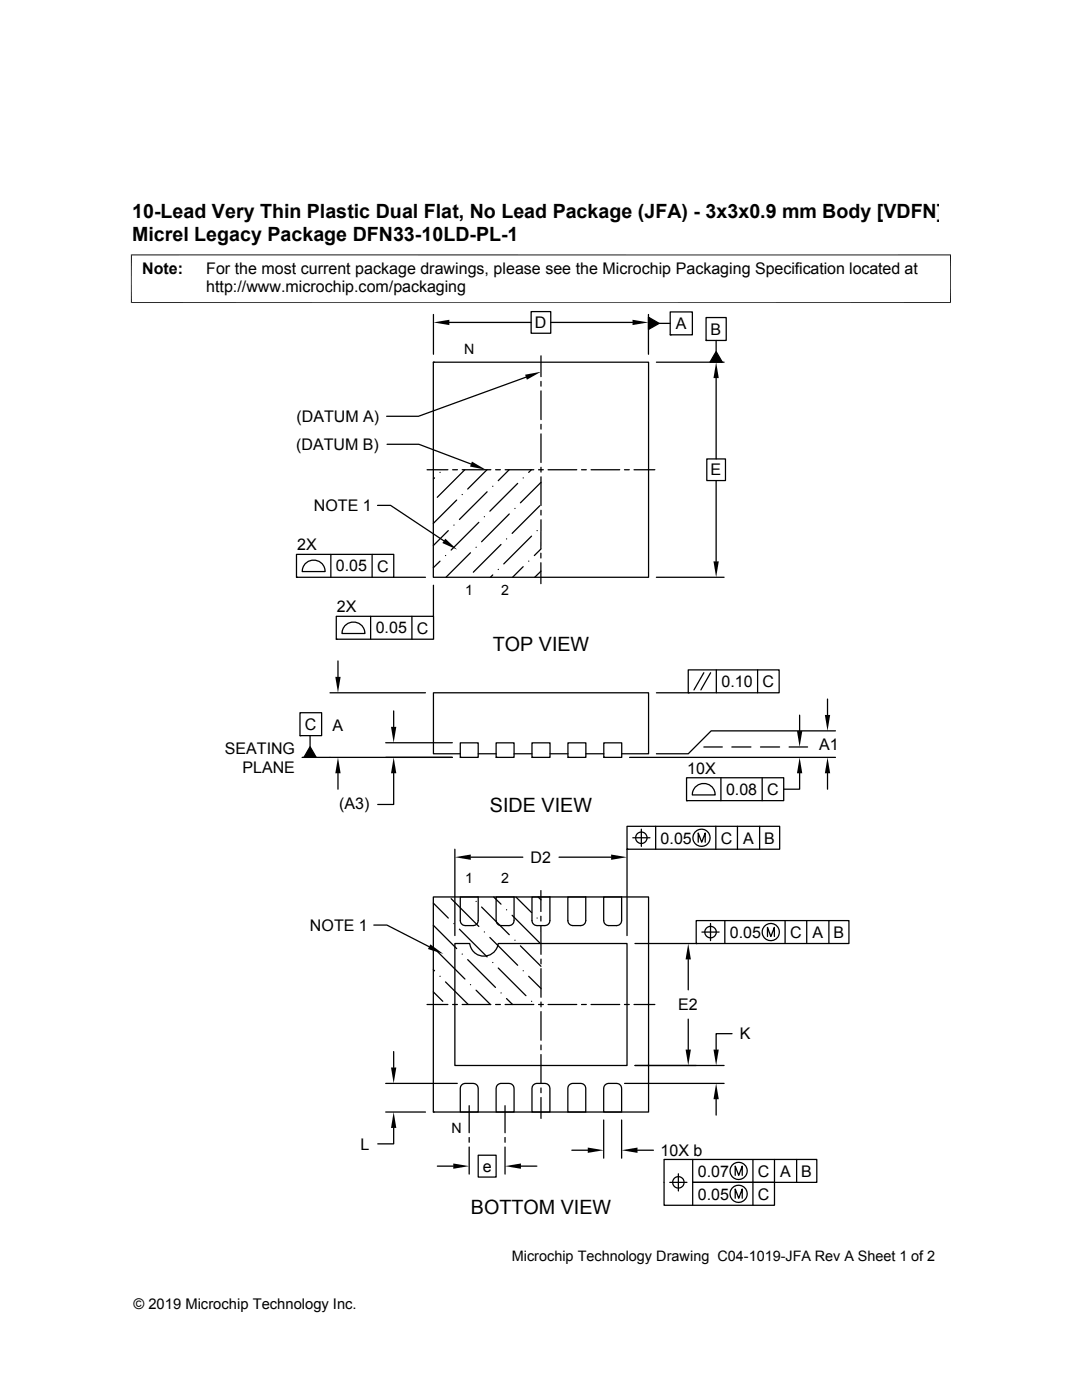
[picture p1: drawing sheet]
<svg xmlns="http://www.w3.org/2000/svg" width="216mm" height="279mm" viewBox="0 0 216 279" stroke-linecap="round" stroke-linejoin="round" font-family="sans-serif">
<g fill="none" stroke="#000" stroke-width=".25">
<path d="M86.5 72.3h42.9v42.9h-42.9zM86.5 72.3h.1M86.5 62.8v7.9M89.7 64.3h16.3M105 75.3l-21.5 7.8h-6.3M106 62.2h3.9v4.3h-3.9zM107.9 71v4.2M107.9 76.1v1M107.9 78v5.7M109.9 64.3h16.3M129.4 62.8v7.9M129.4 63.3l2.1 1.2-2.1 1.2z"/>
<path d="M131 72.3h13.5M131.5 64.5h2.2M133.7 62.3h4.5v4.5h-4.5zM133.7 66.8h.1M140.9 63.4h4v4.5h-4zM140.9 67.9h.1M142.9 70.2l1.2 2.1h-2.4zM142.9 67.9v2.3M142.9 75.5v16.1M77.2 88.7h6.4l10.4 3.9M85.2 93.7h4.2M86.7 95.4l-.2 .2"/>
<path d="M87.8 94.3h.1M90.3 93.7h1M91.1 99.8l-4.6 4.7M92.2 93.7h5.7M92.2 98.7h.1M92.8 93.7l-5.6 5.6M97.2 93.7l-3.9 3.9M97.2 98.1l-5.5 5.6M98.3 97h.1M98.9 93.7h.9M100.8 93.7h5.7M101.6 93.7l-2.2 2.2"/>
<path d="M103.3 96.5l-5.6 5.5M104.4 95.4h.1M106 93.7l-.5 .6M107.5 93.7h.9M107.9 84.7v.9M107.9 86.6v5.7M107.9 93.3v.9M107.9 95.2v5.7M107.9 96.3l-4.1 4.1M109.4 93.7h5.7M116 93.7h1M117.9 93.7h5.8"/>
<path d="M124.6 93.7h1M126.5 93.7h4.2M141 91.6h3.8v4.3h-3.8zM142.9 95.9v16.1M59.2 110.6h19.4v4.6h-19.4zM59.2 115.2h.1M61.1 112.4a2.3 2.3 0 0 1 2.4-.4 2.3 2.3 0 0 1 1.4 2.1h-4.6l.3-1.2zM66 110.6v4.6M74.3 110.6v4.6M75.3 100.9h2.6l10.7 7M78.5 115.2h6.4M86.5 116.8v6.2"/>
<path d="M87.8 112l-1.3 1.3M88.9 110.9h.1M89.5 105.9l-3 3M90.6 104.8h.1M93.9 110.3l-4.9 4.9M95 109.2h.1M95.5 104.2l-5.5 5.6M96.6 103.1h.1M98.3 114.7l-.4 .5M99.4 113.6h.1M100 108.7l-5.6 5.5M101.1 107.5h.1"/>
<path d="M101.6 102.6l-5.5 5.5M102.7 101.5h.1M104.4 113.1l-2.1 2.1M105.5 112h.1M106.1 107l-5.6 5.5M107.2 105.9h.1M107.7 100.9l-5.5 5.5M107.9 110.4v1M107.9 112.3v4.2M107.9 101.8v1M107.9 103.7v5.8M107.9 114l-1.2 1.2"/>
<path d="M107.9 109.6l-1.3 1.3M131 115.2h13.5M65.8 138.3h19.1M67.1 123h19.4v4.6h-19.4zM67.1 127.6h.1M67.4 131.9v3.2M69 124.7a2.3 2.3 0 0 1 2.5-.4 2.3 2.3 0 0 1 1.3 2.1h-4.6l.4-1.1zM74 123v4.6M82.2 123v4.6M131 138.3h6.3M137.3 133.7h18.2v4.6h-18.2zM137.3 138.3h.1"/>
<path d="M140.4 134.3l-1.9 3.4M141.8 134.3l-2 3.4M142.9 133.7v4.6M151.2 133.7v4.6M165.1 139.5v3.2M59.9 142.2h4.3v4.6h-4.3zM59.9 146.8h.1M61.9 149l1.2 2.2h-2.5zM61.9 146.8v2.2M67.4 154.3v3.2M77 148.2h13.3M78.5 154.3v6.2h-3.1"/>
<path d="M78.5 141.9v3.2M90.3 151.2h-30M91.8 148.3h3.6v2.9h-3.6zM91.8 151.2h.1M91.8 150.4h-5.3v-12.1h42.9v12.1h-5.3M95.4 150.4h3.6M99 148.3h3.6v2.9h-3.6zM99 151.2h.1M102.6 150.4h3.6M106.2 148.3h3.5v2.9h-3.5zM106.2 151.2h.1M109.7 150.4h3.6"/>
<path d="M113.3 148.3h3.6v2.9h-3.6zM113.3 151.2h.1M116.9 150.4h3.6M120.5 148.3h3.6v2.9h-3.6zM120.5 151.2h.1M125.6 151.2h41.1M137 155.2h19.4v4.6h-19.4zM137 159.8h.1M138.9 156.9a2.29 2.29 0 0 1 2.5-.4 2.29 2.29 0 0 1 1.3 2.1h-4.6l.4-1.1zM140.4 149.1h3.7M143.8 155.2v4.6M146 149.1h3.8"/>
<path d="M151.7 149.1h3.9M152.1 155.2v4.6M157.5 149.1h3.6M159.6 154.3v3.2h-3.2M159.6 142.7v3.2M165.1 154.3v3.2M166.7 145.9h-24.8l-4.6 4.5h-6.3M86.5 179h42.9v42.9h-42.9zM90 179.3l5.5 5.6M90.8 169.5v17.2M91.8 179h3.6v4.7l-.1 .5-.4 .4-2.1 .1-.4-.1-.4-.4-.2-.5zM93.9 171.1h10.4"/>
<path d="M95 179.9h.1M98.5 179l1.5 1.4M99 179h3.6v4.7l-.2 .5-.3 .4-2.1 .1-.5-.1-.4-.4-.1-.5zM102.9 179l3.2 3.1M106.2 179h3.5v4.7l-.1 .5-.4 .4-2.1 .1-.4-.1-.4-.4-.1-.5zM107.4 179l.6 .6M107.9 177.7v4.2M111.5 171.1h10.4M113.3 179h3.6v4.7l-.1 .5-.4 .4-2.1 .1-.5-.1-.4-.4-.1-.5zM120.5 179h3.5v4.7l-.1 .5-.4 .4-2 .1-.5-.1-.4-.4-.1-.5zM125.1 164.9h30.5v4.6h-30.5zM125.1 169.5h.1"/>
<path d="M125.1 169.5v17.2M126.3 167.2h3.4M128 165.5v3.4M130.8 164.9v4.6M139.3 168.1v-1.9l.7 1.9 .7-1.9v1.9M142.8 164.9v4.6M147.2 164.9v4.6M151.6 164.9v4.6M74.6 184.6h2.6l8.4 4.3M86.5 198l1.8 1.8M86.5 193.5l.2 .2M86.5 184.7l4.6 4.6"/>
<path d="M86.5 180.2l3 3M87.2 189.9l5.6 5.5M87.8 194.8h.1M88.9 196l4.5 4.5M90.6 184.3h.1M90.8 188.3h2.9a2.86 2.86 0 0 0 2.9 2.5 2.86 2.86 0 0 0 2.8-2.5h25.7v24.3h-34.3zM91.7 185.4l5.5 5.6M92.2 190.4h.1M93.3 191.5l5.6 5.6M93.9 196.5h.1M95 197.6l2.9 2.9M96.1 181l5.5 5.5"/>
<path d="M96.6 186h.1M97.7 187.1l5.6 5.5M98.3 192.1h.1M99.4 193.2l5.5 5.5M100 198.2h.1M101.1 199.3l1.2 1.2M101.1 181.6h.1M102.2 182.7l5.5 5.5M102.7 187.6h.1M103.8 188.8l4.2 4M104.4 193.7h.1M105.5 194.8l2.4 2.5"/>
<path d="M106.1 199.8h.1M107.2 183.2h.1M107.9 184.8v5.7M107.9 182.9v.9M107.9 191.4v1M107.9 193.3v5.7M107.9 200v.9M126.7 188.3h12.2M137.3 191.5v6M138.9 183.7h30.5v4.6h-30.5zM138.9 188.3h.1M140.1 186h3.4"/>
<path d="M141.8 184.3v3.4M144.6 183.7v4.6M153.1 186.9v-1.8l.7 1.8 .7-1.8v1.8M156.7 183.7v4.6M161 183.7v4.6M165.4 183.7v4.6M77 216.2h14.2M78.5 209.9v3.1M85.2 200.5h4.2M90.3 200.5h1M92.2 200.5h5.7M92.2 216.4l.6-.2h1.6l.5 .1 .4 .4 .1 .5v4.7h-3.6v-4.7z"/>
<path d="M98.9 200.5h.9M99.4 216.4l.6-.2h1.6l.5 .1 .3 .4 .2 .5v4.7h-3.6v-4.7zM100.8 200.5h5.7M106.5 216.4l.6-.2h1.6l.5 .1 .4 .4 .1 .5v4.7h-3.5v-4.7zM107.5 200.5h.9M107.9 201.9v5.7M107.9 208.6v.9M107.9 210.5v5.7M107.9 217.1v1M107.9 219v4.2M109.4 200.5h5.7M113.7 216.4l.6-.2h1.6l.5 .1 .4 .4 .1 .5v4.7h-3.6v-4.7z"/>
<path d="M116 200.5h1M117.9 200.5h5.8M120.9 216.4l.6-.2h1.5l.5 .1 .4 .4 .1 .5v4.7h-3.5v-4.7zM124.6 200.5h1M124.6 216.2h19.9M126.5 200.5h4.2M126.7 212.6h17.8M137.3 203.4v6.1M142.9 219.4v3.1M146.1 206.3h-3.2v3.2M77 221.9h7.9M78.5 225.1v3.2h-3.1"/>
<path d="M86.5 221.9h.1M87.3 232.7h3.1M93.6 220.7v5.4M93.6 227v1M93.6 228.9v5.4M95.4 230.5h3.6v4.4h-3.6zM100.8 220.7v5.4M100.8 227v1M100.8 228.9v5.4M103.9 232.7h3.2M114.1 229.6h3.2M120.5 223.5v7.6"/>
<path d="M124 223.5v7.6M127.2 229.6h3.2M133.6 236h3.5M135.4 234.3v3.4M138.2 231.4v4.6h16.3v4.5h-22v-9.1h30.5v4.6h-24.8v4.5M146.7 234.6v-1.9l.7 1.9 .7-1.9v1.9M146.7 239.1v-1.8l.7 1.8 .7-1.8v1.8M150.2 231.4v9.1M154.5 231.4v4.6M159 231.4v4.6"/>
<circle cx="128" cy="167.2" r="1.14"/>
<circle cx="140" cy="167.2" r="1.71"/>
<circle cx="141.8" cy="186" r="1.14"/>
<circle cx="153.8" cy="186" r="1.71"/>
<circle cx="135.4" cy="236" r="1.14"/>
<circle cx="147.4" cy="233.7" r="1.72"/>
<circle cx="147.4" cy="238.3" r="1.72"/>
</g>
<g fill="#000">
<path d="M86.5 64.3l3.2-.5v1.1zM104.8 74.8l3.1-.6-2.8 1.6zM126.2 63.8l3.2 .5-3.2 .6zM129.4 63.3l2.1 1.2-2.1 1.2zM142.9 72.3l.5 3.2h-1zM142.9 70.2l1.2 2.1h-2.4zM94.2 92.1l2.7 1.6-3.1-.6zM88.9 107.5l2.3 2.2-2.9-1.3zM142.4 112h1l-.5 3.2zM66.9 135.1h1.1l-.6 3.2zM61.9 149l1.2 2.2h-2.5zM67.4 151.2l.6 3.1h-1.1z"/>
<path d="M78 145.1h1.1l-.6 3.1zM78.5 151.2l.6 3.1h-1.1zM159 145.9h1.1l-.5 3.2zM159.6 151.2l.5 3.1h-1.1zM165.1 151.2l.6 3.1h-1.1zM164.6 142.7h1.1l-.6 3.2zM90.8 171.1l3.1-.6v1.1zM121.9 170.5l3.2 .6-3.2 .5zM85.9 188.5l2.6 1.9-3.1-1zM137.3 188.3l.6 3.2h-1.1zM78 213h1.1l-.6 3.2zM136.8 209.5h1.1l-.6 3.1z"/>
<path d="M142.9 216.2l.5 3.2h-1zM142.4 209.5h1l-.5 3.1zM78.5 221.9l.6 3.2h-1.1zM90.4 232.2l3.2 .5-3.2 .6zM100.8 232.7l3.1-.5v1.1zM117.3 229l3.2 .6-3.2 .5zM124 229.6l3.2-.6v1.1z"/>
</g>
<path d="M26.1 50.9h163.7M26.2 50.8v9.7M189.7 50.8v9.7M26.1 60.4h163.7" fill="none" stroke="#000" stroke-width=".2"/>
<g font-size="3.9">
<text x="26.4" y="43.5">10-Lead Very Thin Plastic Dual Flat, No Lead Package (JFA) - 3x3x0.9 mm Body [VDFN]</text>
<text x="26.4" y="48">Micrel Legacy Package DFN33-10LD-PL-1</text>
<text x="98.3" y="129.9">TOP VIEW</text>
<text x="97.8" y="162.1">SIDE VIEW</text>
<text x="93.9" y="242.4">BOTTOM VIEW</text>
</g>
<g font-size="3.2">
<text x="28.4" y="54.6">Note:</text>
<text x="41.1" y="58.3">http://www.microchip.com/packaging</text>
<text x="41.1" y="54.6">For the most current package drawings, please see the Microchip Packaging Specification located at</text>
<text x="106.7" y="65.5">D</text>
<text x="134.9" y="65.7">A</text>
<text x="141.8" y="66.8">B</text>
<text x="59.1" y="89.8">(DATUM B)</text>
<text x="59.1" y="84.2">(DATUM A)</text>
<text x="141.8" y="94.9">E</text>
<text x="62.6" y="102">NOTE 1</text>
<text x="59.3" y="109.8">2X</text>
<text x="67" y="114">0.05</text>
<text x="75.2" y="114.1">C</text>
<text x="67.2" y="122.2">2X</text>
<text x="75" y="126.4">0.05</text>
<text x="83.2" y="126.4">C</text>
<text x="144" y="137.1">0.10</text>
<text x="152.1" y="137.1">C</text>
<text x="60.9" y="145.7">C</text>
<text x="66.4" y="145.8">A</text>
<text x="163.5" y="149.6">A1</text>
<text x="44.9" y="150.4">SEATING</text>
<text x="48.4" y="154.2">PLANE</text>
<text x="137.1" y="154.5">10X</text>
<text x="67.7" y="161.4">(A3)</text>
<text x="144.9" y="158.6">0.08</text>
<text x="153.1" y="158.6">C</text>
<text x="105.9" y="172.2">D2</text>
<text x="131.8" y="168.3">0.05</text>
<text x="143.8" y="168.3">C</text>
<text x="148.3" y="168.3">A</text>
<text x="152.5" y="168.3">B</text>
<text x="61.8" y="185.8">NOTE 1</text>
<text x="145.6" y="187.2">0.05</text>
<text x="157.6" y="187.2">C</text>
<text x="162.1" y="187.2">A</text>
<text x="166.3" y="187.2">B</text>
<text x="135.3" y="201.6">E2</text>
<text x="147.6" y="207.4">K</text>
<text x="71.9" y="229.4">L</text>
<text x="96.3" y="233.8">e</text>
<text x="131.8" y="230.7">10X b</text>
<text x="139.2" y="234.8">0.07</text>
<text x="139.2" y="239.4">0.05</text>
<text x="151.2" y="234.8">C</text>
<text x="151.2" y="239.4">C</text>
<text x="155.7" y="234.8">A</text>
<text x="159.9" y="234.8">B</text>
</g>
<g font-size="2.9">
<text x="102.1" y="251.7">Microchip Technology Drawing C04-1019-JFA Rev A Sheet 1 of 2</text>
<text x="26.6" y="261.3">© 2019 Microchip Technology Inc.</text>
</g>
<g font-size="2.8">
<text x="92.6" y="70.7">N</text>
<text x="92.8" y="118.8">1</text>
<text x="100" y="118.8">2</text>
<text x="92.8" y="176.3">1</text>
<text x="100" y="176.3">2</text>
<text x="90.1" y="226.1">N</text>
</g>
</svg>
